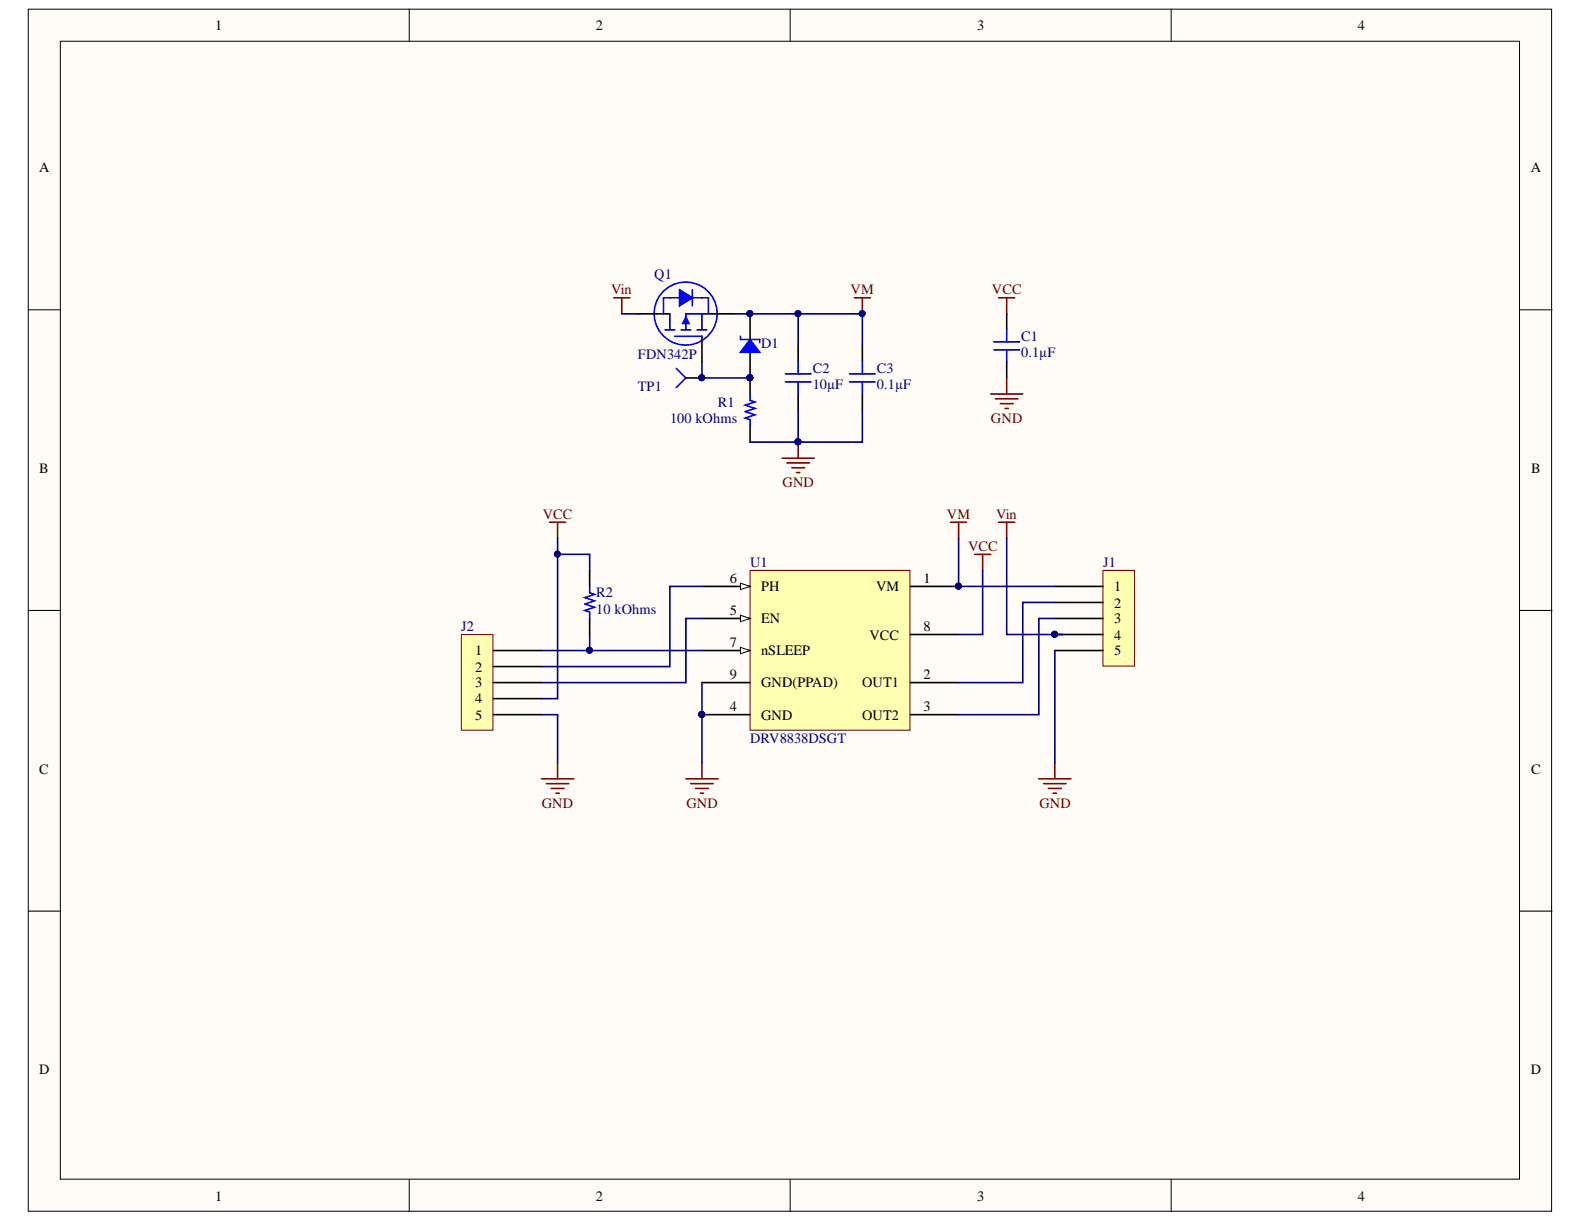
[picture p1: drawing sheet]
# Altium project MC_V1.PrjPcb
1 sheet, 11 parts. Net scope: global (net labels, ports and power ports of the same name join across sheets).

## Sheet schematic.SchDoc: Motor Controller
size A; DrawnBy: Kyle Hong

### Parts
C1  0.1µF  [CAP 0603_1608]
C2  10µF  [CAP 0805_2012]
C3  0.1µF  [CAP 0603_1608]
D1  1SMA5921BT3G  [DO214AC SMA]  (value not drawn)
J1  JMP_5  (value not drawn)
J2  JMP_5  (value not drawn)
Q1  FDN342P  [DIODES SOT-23-3]
R1  100 kOhms  [RES 0603_1608]
R2  10 kOhms  [RES 0603_1608]
TP1  TESTPOINT_SMD  [TESTPOINT]  (value not drawn)
U1  DRV8838DSGT

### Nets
GND: C1.1 C2.1 C3.1 J1.5 J2.5 R1.1 U1.4(GND) U1.9(GND(PPAD))
VCC: C1.2 J2.4 R2.2 U1.8(VCC)
Vin: J1.4 Q1.3(D)
VM: C2.2 C3.2 D1.2 J1.1 Q1.2(S) U1.1(VM)
NetD1_1: D1.1 Q1.1(G) R1.2 TP1.1(=value)
NetJ1_2: J1.2 U1.2(OUT1)
NetJ1_3: J1.3 U1.3(OUT2)
NetJ2_1: J2.1 R2.1 U1.7(nSLEEP)
NetJ2_2: J2.2 U1.6(PH)
NetJ2_3: J2.3 U1.5(EN)
